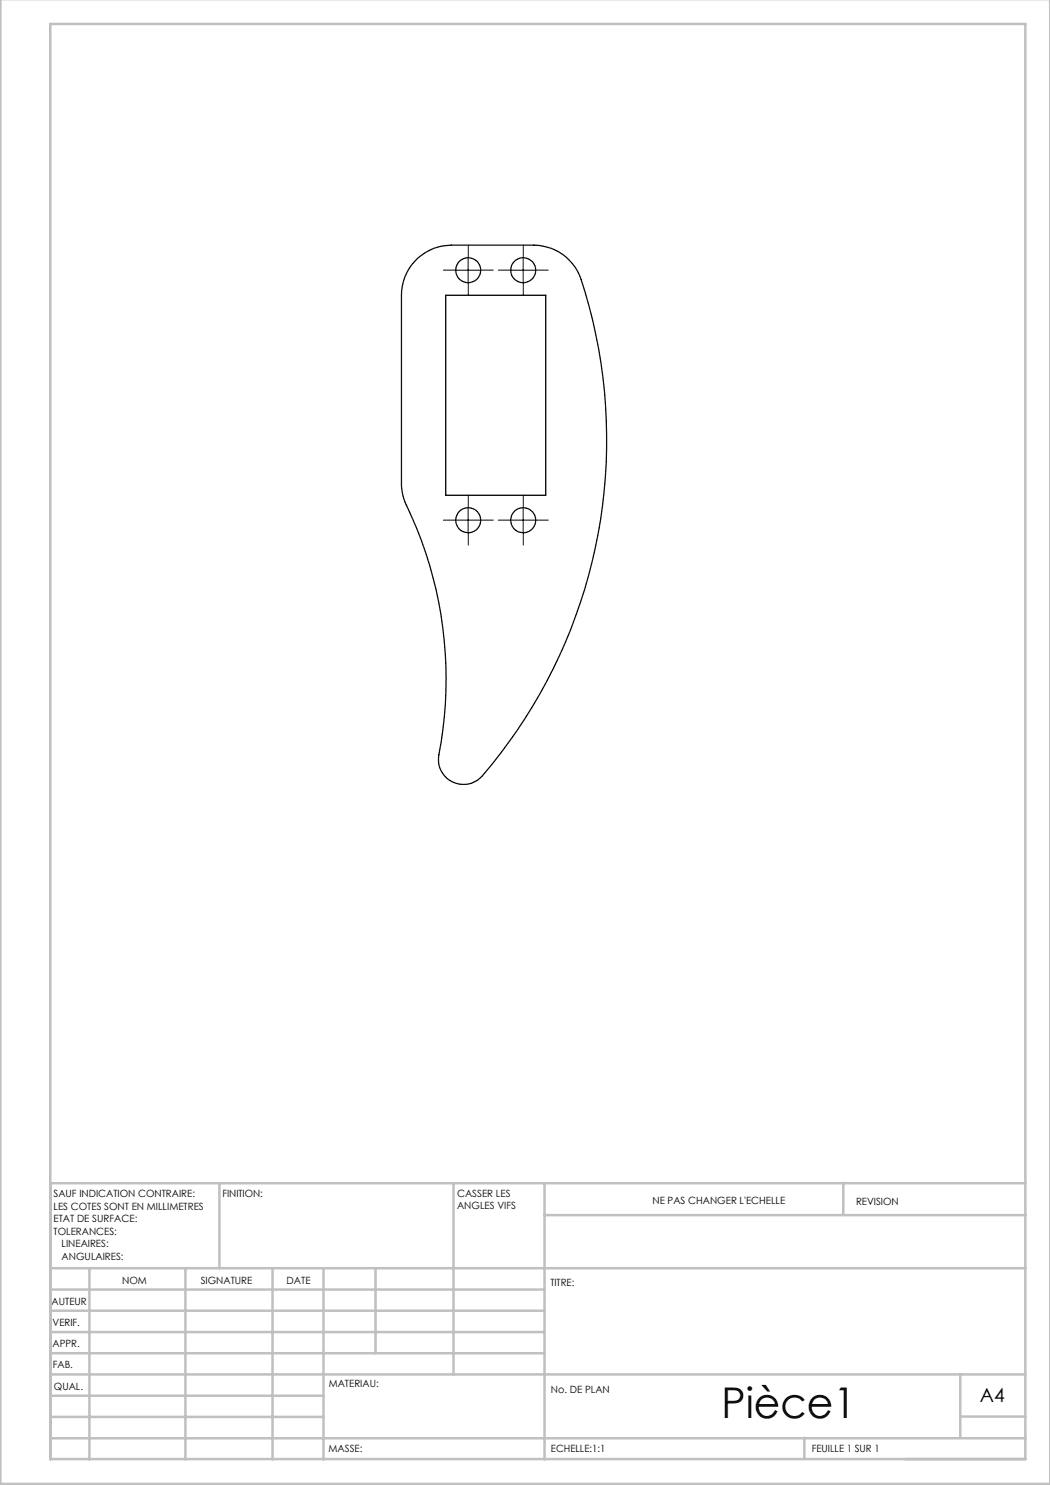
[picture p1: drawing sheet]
<svg xmlns="http://www.w3.org/2000/svg" width="210mm" height="297mm" viewBox="0 0 210 297" stroke-linecap="round" stroke-linejoin="round" font-family="sans-serif">
<g fill="none" stroke="#000" stroke-width=".2" stroke-dasharray="30.5 1.3 1.3 1.3">
<path d="M91.2 54h-2.5M93.7 51.5v-2.5M93.7 56.5v2.5M96.2 54h2.5M102.2 54h-2.5M104.7 51.5v-2.5M104.7 56.5v2.5M107.2 54h2.5M91.2 104h-2.5M93.7 101.5v-2.5M93.7 106.5v2.5M96.2 104h2.5"/>
<path d="M102.2 104h-2.5M104.7 101.5v-2.5M104.7 106.5v2.5M107.2 104h2.5"/>
</g>
<path d="M91.2 54h4.9M93.6 51.5v5M102.1 54h5M104.6 51.5v5M91.2 104h4.9M93.6 101.6v4.9M102.1 104h5M104.6 101.6v4.9" fill="none" stroke="#000" stroke-width=".2"/>
<g fill="none" stroke="#c0c0c0" stroke-width=".5">
<path d="M.1 -.1v296.9h209.9v-296.9M10.1 4.8h195v287h-195zM43.9 236.6v17M90.7 236.6v38.3M108.9 236.6v55.3M168.7 236.6v6.3M205.1 236.6h-195v55.3M10.1 253.6h195M10.1 257.9h98.8M17.9 253.6v38.3M37.1 253.6v38.3M54.5 253.6v38.3"/>
<path d="M64.7 253.6v38.3M75.1 253.6v17M108.9 243h96.2M10.1 270.6h98.8M10.1 266.4h98.8M10.1 262.1h98.8M10.1 279.1h54.6M10.1 274.9h195M192.1 274.8v12.7M10.1 287.7h195M10.1 283.4h54.6M160.9 287.5v4.3"/>
<path d="M192.1 283.3h13"/>
</g>
<g fill="none" stroke="#000" stroke-width=".25">
<path d="M83.5 51.6a10 10 0 0 1 6.8-2.6h16.5a10 10 0 0 1 9.4 6.9 103 103 0 0 1-20.2 99.7 5 5 0 0 1-5.8 .6 5 5 0 0 1-2.4-5.2 80.5 80.5 0 0 0-6.9-51l-.6-2.7v-38.2a10 10 0 0 1 3.2-7.5zM89.1 59.1h20v40h-20z"/>
<circle cx="93.6" cy="54" r="2.49"/>
<circle cx="104.6" cy="54" r="2.5"/>
<circle cx="93.6" cy="104.1" r="2.5"/>
<circle cx="104.6" cy="104" r="2.51"/>
</g>
<text font-size="8.5" x="144.3" y="283.5">Pièce1</text>
<text font-size="3.9" x="196" y="280.4">A4</text>
<g font-size="2">
<text x="10.7" y="239.5">SAUF INDICATION CONTRAIRE:</text>
<text x="44.5" y="239.5">FINITION:</text>
<text x="91.4" y="239.4">CASSER LES</text>
<text x="10.7" y="242">LES COTES SONT EN MILLIMETRES</text>
<text x="10.7" y="244.5">ETAT DE SURFACE:</text>
<text x="91.4" y="241.9">ANGLES VIFS</text>
<text x="130.5" y="240.8">NE PAS CHANGER L'ECHELLE</text>
<text x="171.2" y="241">REVISION</text>
<text x="10.7" y="247">TOLERANCES:</text>
<text x="12.3" y="249.5">LINEAIRES:</text>
<text x="12.3" y="252">ANGULAIRES:</text>
<text x="24.4" y="256.9">NOM</text>
<text x="40.1" y="256.8">SIGNATURE</text>
<text x="57.3" y="256.8">DATE</text>
<text x="110.1" y="257.1">TITRE:</text>
<text x="10.3" y="260.9">AUTEUR</text>
<text x="10.5" y="269.3">APPR.</text>
<text x="10.5" y="265.2">VERIF.</text>
<text x="10.6" y="273.6">FAB.</text>
<text x="10.8" y="278">QUAL.</text>
<text x="65.8" y="277.4">MATERIAU:</text>
<text x="110.2" y="278.5">No. DE PLAN</text>
<text x="65.7" y="290.4">MASSE:</text>
<text x="110.2" y="290.5">ECHELLE:1:1</text>
<text x="162.4" y="290.4">FEUILLE 1 SUR 1</text>
</g>
</svg>
